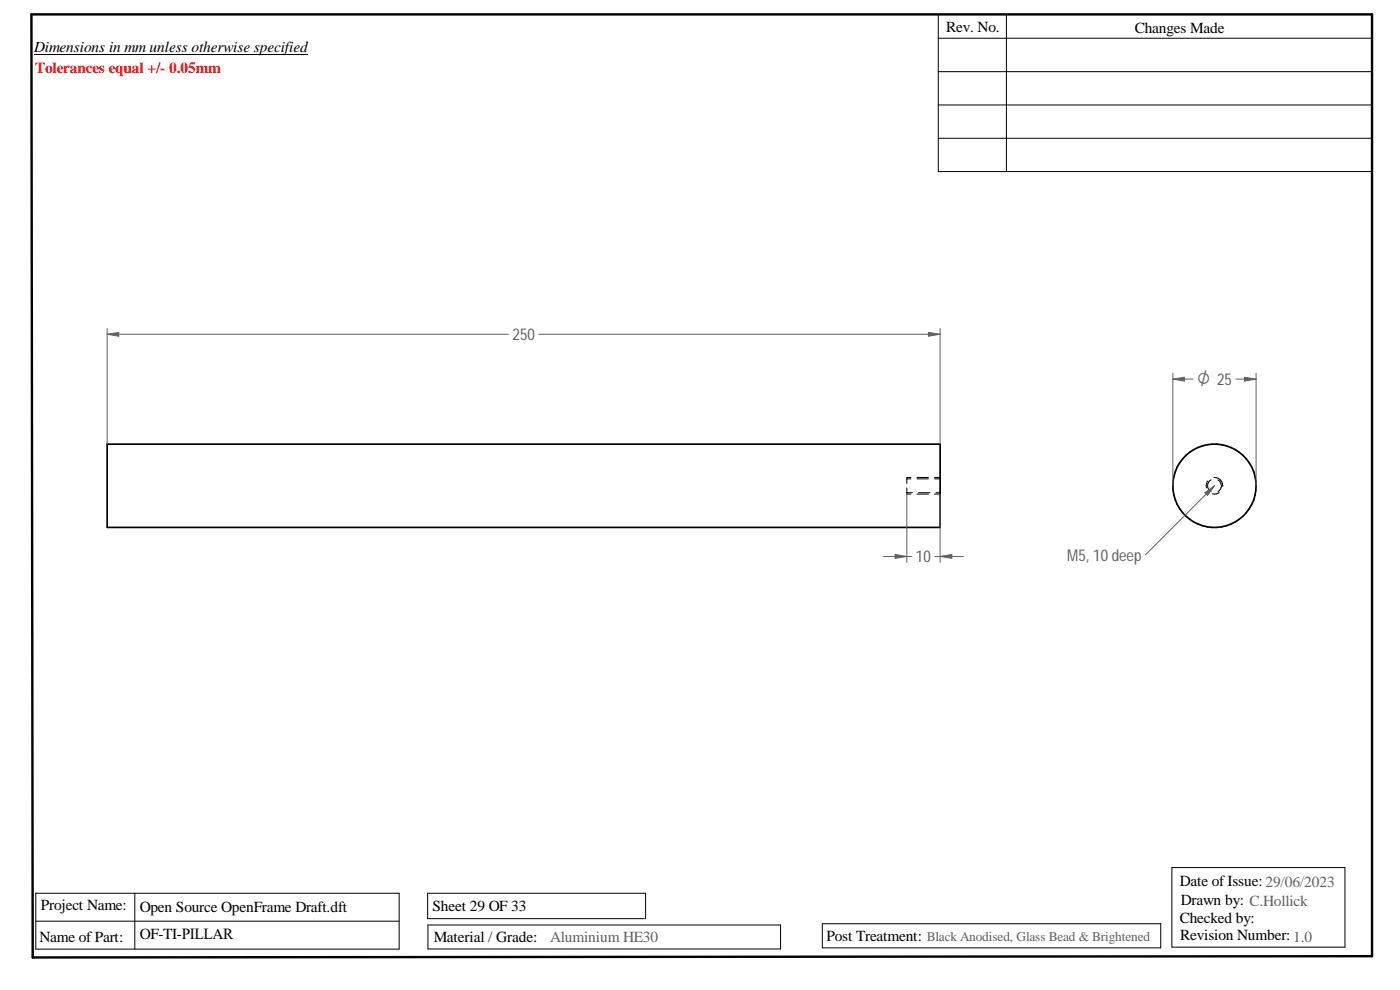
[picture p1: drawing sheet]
<svg xmlns="http://www.w3.org/2000/svg" width="420mm" height="297mm" viewBox="0 0 420 297" stroke-linecap="round" stroke-linejoin="round" font-family="sans-serif">
<path d="M9.4 4.3h402.4v282.6l-402 .4z" fill="none" stroke="#000" stroke-width=".72"/>
<g fill="none" stroke="#000" stroke-width=".3">
<path d="M10.2 16.4h82.2M281.6 11.5h130.2M281.6 4.3v47.2h130.2M302 4.3v47.2M281.6 21.5h130.2M281.6 31.5h130.2M281.6 41.5h130.2M272.1 143.7h1.3M272.1 143.6v1.4M272.1 146.4v1.6M272.1 148.1l1.3 .2M272.1 147.8h1.7"/>
<path d="M273.4 143.3h-1.3M275.2 143.7h3.4M275.2 148.3h3.4M275.2 143.3h3.4M275.7 147.8h3.4M280.4 143.7h1.7M280.4 148.3h1.7M280.4 143.3h1.7M280.9 147.8h1.2M362.4 144.3a2.46 2.46 0 0 0-.3 2.1M363.4 144a2.04 2.04 0 0 0 .1 3.5M364.3 143.3a2.43 2.43 0 0 1 2.6 2.7"/>
<path d="M365.5 144a2.01 2.01 0 0 1 0 3.5M365.9 147.8a2.31 2.31 0 0 1-2.1 .4M411.8 213.6v36.4M9.8 271.3v16M10.7 268h109.1v16.8h-109.1zM10.7 276.4h109.1M40.5 268v16.8M128.4 277.5h105.9v7.2h-105.9zM193.7 275.6v-7.6h-65.4v7.6h65.1M246.8 277.2h101.5v7.2h-101.5zM351.7 260.3h51.9v23.9h-51.9z"/>
</g>
<g fill="none" stroke="#000" stroke-width=".51">
<path d="M32.2 133.3h249.9v24.9h-249.9z"/>
<circle cx="364.5" cy="145.8" r="12.5"/>
</g>
<path d="M32.2 98.6v34.7M278.6 99.7l3.5 .6-3.5 .6zM282.1 98.6v34.7" fill="none" stroke="#606060" stroke-width=".3"/>
<path d="M278.6 99.7l3.5 .6-3.5 .6z" fill="#606060"/>
<path d="M32.2 100.3l3.4-.6v1.2z" fill="none" stroke="#606060" stroke-width=".3"/>
<path d="M32.2 100.3l3.4-.6v1.2z" fill="#606060"/>
<path d="M32.2 100.3h120.4M161.7 100.3h120.4M352 112v33.8M373.5 113.2l3.5 .5-3.5 .6zM377 112v33.8" fill="none" stroke="#606060" stroke-width=".3"/>
<path d="M373.5 113.2l3.5 .5-3.5 .6z" fill="#606060"/>
<path d="M352 113.7l3.5-.5v1.1z" fill="none" stroke="#606060" stroke-width=".3"/>
<path d="M352 113.7l3.5-.5v1.1z" fill="#606060"/>
<path d="M352 113.7h6M370.9 113.7h6.1M272.1 148.3v20.4M282.1 148.3v20.4M282.1 167l3.6-.6v1.1z" fill="none" stroke="#606060" stroke-width=".3"/>
<path d="M282.1 167l3.6-.6v1.1z" fill="#606060"/>
<path d="M268.6 166.4l3.5 .6-3.5 .5z" fill="none" stroke="#606060" stroke-width=".3"/>
<path d="M268.6 166.4l3.5 .6-3.5 .5z" fill="#606060"/>
<path d="M364.5 145.8l-20.7 20.7M265.2 167h8.5M280.6 167h8.5" fill="none" stroke="#606060" stroke-width=".3"/>
<path d="M361.6 147.8l2.9-2-2.1 2.8z" fill="#606060"/>
<path d="M361.6 147.8l2.9-2-2.1 2.8z" fill="none" stroke="#606060" stroke-width=".3"/>
<text font-size="5.4" fill="#606060" x="359.3" y="115.5">O 25</text>
<g font-size="4.9" fill="#606060">
<text x="153.8" y="102.1">250</text>
<text x="274.9" y="168.7">10</text>
<text x="320.3" y="168.2">M5, 10 deep</text>
</g>
<g font-size="4.6">
<text x="284" y="9.6">Rev. No.</text>
<text x="340.6" y="9.9">Changes Made</text>
<text x="10.2" y="15.7">Dimensions in mm unless otherwise specified</text>
<text x="354.1" y="265.7">Date of Issue:29/06/2023</text>
<text x="12.3" y="273.1">Project Name:</text>
<text x="41.9" y="273.7">Open Source OpenFrame Draft.dft</text>
<text x="129.8" y="273.4">Sheet 29 OF 33</text>
<text x="354.4" y="271.4">Drawn by: C.Hollick</text>
<text x="41.9" y="281.9">OF-TI-PILLAR</text>
<text x="354.1" y="276.9">Checked by:</text>
<text x="11.9" y="282.7">Name of Part:</text>
<text x="130.2" y="282.6">Material / Grade:</text>
<text x="248" y="282.2">Post Treatment:</text>
<text x="354.2" y="282.2">Revision Number:1.0</text>
</g>
<text font-size="4.6" fill="#f00" x="10.5" y="21.9">Tolerances equal +/- 0.05mm</text>
<text font-size="4.6" fill="#606060" x="165.1" y="282.6">Aluminium HE30</text>
<text font-size="4" fill="#606060" x="278.2" y="282.3">Black Anodised, Glass Bead &amp; Brightened</text>
</svg>
